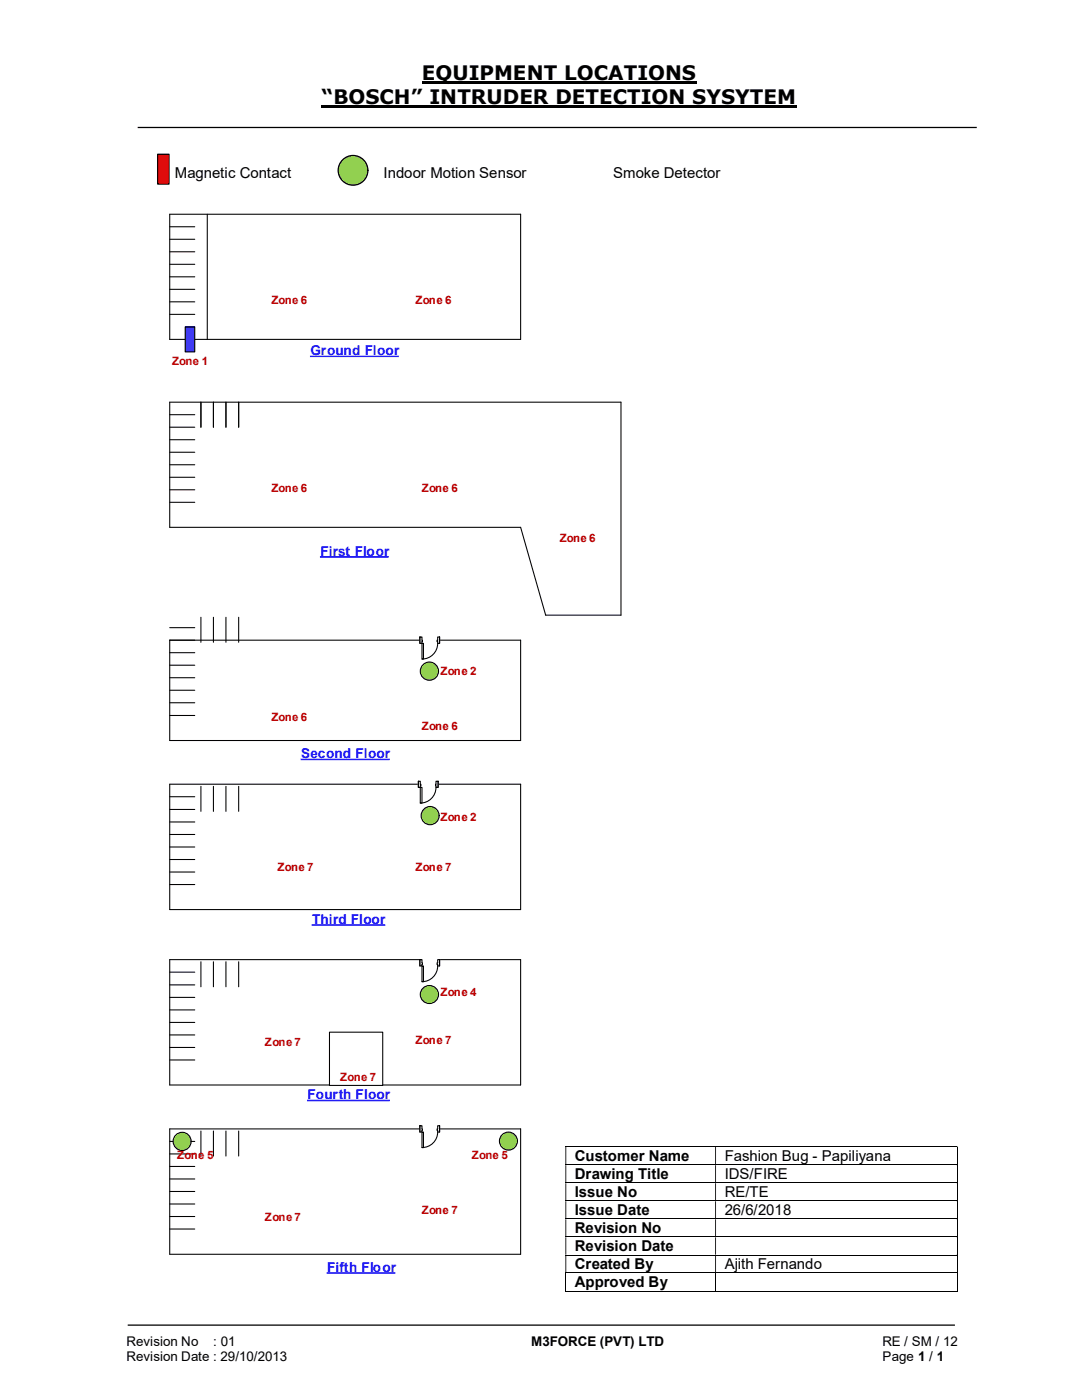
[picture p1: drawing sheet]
<svg xmlns="http://www.w3.org/2000/svg" width="216mm" height="279mm" viewBox="0 0 216 279" stroke-linecap="round" stroke-linejoin="round" font-family="sans-serif">
<path d="M84.2 16.4h54.8M64.2 21.3h94.8" fill="none" stroke="#000" stroke-width=".42"/>
<path d="M27.5 25.4h167.4M25.5 264.5h165" fill="none" stroke="#000" stroke-width=".25"/>
<path d="M31.5 30.8h2.2v5.9h-2.2z" fill-rule="evenodd" fill="#f00"/>
<path d="M31.5 30.8h2.2v5.9h-2.2z" fill="none" stroke="#000" stroke-width=".24"/>
<g fill="none" stroke="#000" stroke-width=".2">
<path d="M112.8 228.8h78.1M112.8 232.5h78.1M112.8 236.1h78.1M112.8 239.6h78.1M191 228.9v3.5M191 232.5v3.5M191 236.1v3.5M191 239.7v3.5M112.8 243.2h78.1M112.8 246.8h78.1M112.8 250.5h78.1M112.8 254h78.1"/>
<path d="M112.8 257.7h29.9M112.9 254.1v3.7M142.8 254.1v3.7M142.9 257.7h48M191 243.3v3.5M191 246.9v3.5M191 250.5v3.5M191 254.1v3.7"/>
</g>
<g fill="#000">
<path d="M190.9 228.7h.2v.2h-.2zM112.8 228.9h.2v3.5h-.2zM142.7 228.9h.2v3.5h-.2z" fill-rule="evenodd"/>
<path d="M190.9 232.4h.2v.1h-.2zM112.8 232.5h.2v3.5h-.2zM142.7 232.5h.2v3.5h-.2z" fill-rule="evenodd"/>
<path d="M190.9 236h.2v.1h-.2zM112.8 236.1h.2v3.5h-.2zM142.7 236.1h.2v3.5h-.2z" fill-rule="evenodd"/>
<path d="M190.9 239.6h.2v.1h-.2zM112.8 239.7h.2v3.5h-.2zM142.7 239.7h.2v3.5h-.2z" fill-rule="evenodd"/>
<path d="M190.9 243.2h.2v.1h-.2zM112.8 243.3h.2v3.5h-.2zM142.7 243.3h.2v3.5h-.2z" fill-rule="evenodd"/>
<path d="M190.9 246.8h.2v.1h-.2zM112.8 246.9h.2v3.5h-.2zM142.7 246.9h.2v3.5h-.2z" fill-rule="evenodd"/>
<path d="M190.9 250.4h.2v.1h-.2zM112.8 250.5h.2v3.5h-.2zM142.7 250.5h.2v3.5h-.2z" fill-rule="evenodd"/>
</g>
<path d="M190.9 254h.2v.1h-.2zM190.9 257.6h.2v.2h-.2z" fill="#000"/>
<circle cx="70.4" cy="34" r="2.96" fill="#92d050"/>
<circle cx="70.4" cy="34" r="2.96" fill="none" stroke="#000" stroke-width=".25"/>
<path d="M61.8 71.1h17.8" fill="none" stroke="#120df4" stroke-width=".3"/>
<path d="M33.9 42.8h70v24.9h-70zM33.9 45.3h5M33.9 47.8h5M33.9 50.2h5M33.9 52.7h5M33.9 55.2h5M33.9 57.7h5M41.4 42.8v24.9M33.9 60.2h5M33.9 62.7h5M123.9 80.3v42.5h-15" fill="none" stroke="#000" stroke-width=".21"/>
<path d="M37 65.2h1.9v5h-1.9z" fill="#0070c0"/>
<g fill="none" stroke="#000" stroke-width=".21">
<path d="M37 65.2h1.9v5h-1.9zM33.9 82.8h5M33.9 85.3h5M33.9 87.8h5M33.9 90.3h5M33.9 92.8h5M33.9 95.2h5M33.9 97.7h5M123.9 80.3h-90v24.9h70l5 17.6M33.9 100.2h5M33.9 127.8h70v20h-70zM33.9 125.3h5"/>
<path d="M33.9 130.3h5M33.9 132.8h5M33.9 135.3h5M33.9 137.8h5M33.9 156.5h70v25h-70zM33.9 140.3h5M33.9 142.8h5M33.9 159h5M33.9 161.5h5M33.9 164h5M33.9 166.5h5M33.9 169h5"/>
<path d="M33.9 171.5h5M33.9 174h5M33.9 176.5h5M33.9 191.5h70v25h-70zM33.9 194h5M33.9 196.6h5M33.9 199.1h5M33.9 201.5h5M33.9 204h5M33.9 206.5h5M33.9 209h5M33.9 211.5h5"/>
<path d="M33.9 225.3h70v25h-70zM33.9 227.8h5M33.9 230.3h5M33.9 232.8h5M33.9 235.3h5M33.9 237.8h5M33.9 240.3h5M33.9 242.8h5M33.9 245.3h5"/>
</g>
<path d="M65.7 206h10.7v10.6h-10.7z" fill="#fff"/>
<g fill="none" stroke="#000" stroke-width=".21">
<path d="M40.1 80.3v5M42.6 80.3v5M45.1 80.3v5M47.6 80.3v5M40.1 123.2v5M42.6 123.2v5M45.1 123.2v5M47.6 123.2v5M40.1 156.9v5M42.6 156.9v5M45.1 156.9v5M47.6 156.9v5"/>
<path d="M40.1 191.9v5M42.6 191.9v5M45.1 191.9v5M47.6 191.9v5M65.7 206h10.7v10.6h-10.7zM40.1 225.7v5M42.6 225.7v5M45.1 225.7v5M47.6 225.7v5"/>
</g>
<path d="M63.8 111.1h13.8M60 151.6h17.8M62.2 184.6h14.7M61.3 219.6h16.5M65.2 254h13.7" fill="none" stroke="#120df4" stroke-width=".3"/>
<circle cx="85.7" cy="198.5" r="1.81" fill="#92d050"/>
<circle cx="85.7" cy="198.5" r="1.81" fill="none" stroke="#000" stroke-width=".21"/>
<circle cx="85.8" cy="162.8" r="1.81" fill="#92d050"/>
<circle cx="85.8" cy="162.8" r="1.81" fill="none" stroke="#000" stroke-width=".21"/>
<circle cx="36.3" cy="227.8" r="1.81" fill="#92d050"/>
<circle cx="36.3" cy="227.8" r="1.81" fill="none" stroke="#000" stroke-width=".21"/>
<circle cx="101.5" cy="227.7" r="1.8" fill="#92d050"/>
<circle cx="101.5" cy="227.7" r="1.8" fill="none" stroke="#000" stroke-width=".21"/>
<path d="M83.8 191.5h3.9v1.3h-3.9z" fill="#fff"/>
<path d="M83.8 191.5h3.9v1.3h-3.9z" fill="none" stroke="#fff" stroke-width=".21"/>
<path d="M83.8 191.5v1.3h.4v-1.3zM87.3 191.5h.4v1.3h-.4z" fill-rule="evenodd" fill="#fff"/>
<path d="M84.2 192.2v-.7h-.4v1.3h.4v-.3M87.3 192.2v-.7h.4v1.3h-.4v-.3" fill="none" stroke="#000" stroke-width=".21"/>
<path d="M84.2 192.2l.1 .3zM87.2 192.2h.1v.3h-.1z" fill-rule="evenodd" fill="#fff"/>
<path d="M83.8 191.5v1.3M84.2 192.2v.3M87.3 192.8a3.1 3.1 0 0 1-3.1 3.1M87.3 192.2h-.1v.3h.1M87.7 191.5v1.3" fill="none" stroke="#000" stroke-width=".21"/>
<path d="M84.2 192.8h.3v3.1h-.3z" fill-rule="evenodd" fill="#fff"/>
<path d="M84.2 192.8h.3v3.1h-.3z" fill="none" stroke="#000" stroke-width=".21"/>
<path d="M83.8 224.6h3.9v1.4h-3.9z" fill="#fff"/>
<path d="M83.8 224.6h3.9v1.4h-3.9z" fill="none" stroke="#fff" stroke-width=".21"/>
<path d="M83.8 224.7v1.2h.4v-1.2zM87.3 224.7h.4v1.2h-.4z" fill-rule="evenodd" fill="#fff"/>
<path d="M84.2 225.3v-.6h-.4v1.2h.4v-.3M87.3 225.3v-.6h.4v1.2h-.4v-.3" fill="none" stroke="#000" stroke-width=".21"/>
<path d="M84.2 225.3l.1 .3zM87.2 225.3h.1v.3h-.1z" fill-rule="evenodd" fill="#fff"/>
<path d="M83.8 224.7v1.2M84.2 225.3v.3M87.3 225.9a3.1 3.1 0 0 1-3.1 3.1M87.3 225.3h-.1v.3h.1M87.7 224.7v1.2" fill="none" stroke="#000" stroke-width=".21"/>
<path d="M84.2 225.9h.3v3.1h-.3z" fill-rule="evenodd" fill="#fff"/>
<path d="M84.2 225.9h.3v3.1h-.3z" fill="none" stroke="#000" stroke-width=".21"/>
<path d="M83.5 155.9h3.9v1.3h-3.9z" fill="#fff"/>
<path d="M83.5 155.9h3.9v1.3h-3.9z" fill="none" stroke="#fff" stroke-width=".21"/>
<path d="M83.5 155.9v1.2h.4v-1.2zM87 155.9h.4v1.2h-.4z" fill-rule="evenodd" fill="#fff"/>
<path d="M83.9 156.5v-.6h-.4v1.2h.4v-.3M87 156.5v-.6h.4v1.2h-.4v-.3" fill="none" stroke="#000" stroke-width=".21"/>
<path d="M83.9 156.5v.3h.1v-.3zM86.9 156.5l.1 .3z" fill-rule="evenodd" fill="#fff"/>
<path d="M83.5 155.9v1.2M83.9 156.5h.1v.3h-.1M87 157.1a3.1 3.1 0 0 1-3.1 3.2M87 156.5v.3M87.4 155.9v1.2" fill="none" stroke="#000" stroke-width=".21"/>
<path d="M83.9 157.1h.3v3.2h-.3z" fill-rule="evenodd" fill="#fff"/>
<path d="M83.9 157.1h.3v3.2h-.3z" fill="none" stroke="#000" stroke-width=".21"/>
<path d="M83.8 127.1h3.9v1.3h-3.9z" fill="#fff"/>
<path d="M83.8 127.1h3.9v1.3h-3.9z" fill="none" stroke="#fff" stroke-width=".21"/>
<path d="M83.8 127.1v1.3h.4v-1.3zM87.3 127.1h.4v1.3h-.4z" fill-rule="evenodd" fill="#fff"/>
<path d="M84.2 127.8v-.7h-.4v1.3h.4v-.3M87.3 127.8v-.7h.4v1.3h-.4v-.3" fill="none" stroke="#000" stroke-width=".21"/>
<path d="M84.2 127.8l.1 .3zM87.2 127.8h.1v.3h-.1z" fill-rule="evenodd" fill="#fff"/>
<path d="M83.8 127.1v1.3M84.2 127.8v.3M87.3 128.4a3.1 3.1 0 0 1-3.1 3.1M87.3 127.8h-.1v.3h.1M87.7 127.1v1.3" fill="none" stroke="#000" stroke-width=".21"/>
<path d="M84.2 128.4h.3v3.1h-.3z" fill-rule="evenodd" fill="#fff"/>
<path d="M84.2 128.4h.3v3.1h-.3z" fill="none" stroke="#000" stroke-width=".21"/>
<circle cx="85.7" cy="133.9" r="1.82" fill="#92d050"/>
<circle cx="85.7" cy="133.9" r="1.82" fill="none" stroke="#000" stroke-width=".21"/>
<g font-size="4">
<text x="84.2" y="16">EQUIPMENT LOCATIONS</text>
<text x="64.2" y="20.8">“BOSCH” INTRUDER DETECTION SYSYTEM</text>
</g>
<g font-size="3">
<text x="34.9" y="35.5">Magnetic Contact</text>
<text x="76.5" y="35.5">Indoor Motion Sensor</text>
<text x="122.3" y="35.5">Smoke Detector</text>
<text x="114.7" y="231.6">Customer Name</text>
<text x="144.6" y="231.6">Fashion Bug - Papiliyana</text>
<text x="114.7" y="235.3">Drawing Title</text>
<text x="114.7" y="238.8">Issue No</text>
<text x="144.6" y="235.3">IDS/FIRE</text>
<text x="144.6" y="238.8">RE/TE</text>
<text x="114.7" y="242.5">Issue Date</text>
<text x="144.6" y="242.5">26/6/2018</text>
<text x="114.7" y="246.1">Revision No</text>
<text x="114.7" y="249.7">Revision Date</text>
<text x="114.7" y="253.3">Created By</text>
<text x="114.7" y="256.9">Approved By</text>
<text x="144.6" y="253.3">Ajith Fernando</text>
</g>
<g font-size="2.7" fill="#120df4">
<text x="61.9" y="70.9">Ground Floor</text>
<text x="63.9" y="110.9">First Floor</text>
<text x="60.1" y="151.3">Second Floor</text>
<text x="62.3" y="184.4">Third Floor</text>
<text x="61.4" y="219.4">Fourth Floor</text>
<text x="65.3" y="253.9">Fifth Floor</text>
</g>
<g font-size="2.7">
<text x="25.2" y="268.7">Revision No</text>
<text x="42.6" y="268.7">: 01</text>
<text x="106" y="268.7">M3FORCE (PVT) LTD</text>
<text x="176.1" y="268.7">RE / SM / 12</text>
<text x="25.2" y="271.7">Revision Date : 29/10/2013</text>
<text x="176.1" y="271.7">Page 1 / 1</text>
</g>
<g font-size="2.3" fill="#c00000">
<text x="54.1" y="60.7">Zone 6</text>
<text x="82.9" y="60.7">Zone 6</text>
<text x="34.3" y="72.9">Zone 1</text>
<text x="54.1" y="98.3">Zone 6</text>
<text x="84.2" y="98.3">Zone 6</text>
<text x="111.7" y="108.2">Zone 6</text>
<text x="87.9" y="134.8">Zone 2</text>
<text x="54.1" y="143.8">Zone 6</text>
<text x="84.2" y="145.8">Zone 6</text>
<text x="87.9" y="163.8">Zone 2</text>
<text x="55.4" y="173.8">Zone 7</text>
<text x="82.9" y="173.8">Zone 7</text>
<text x="87.9" y="198.8">Zone 4</text>
<text x="52.9" y="208.8">Zone 7</text>
<text x="82.9" y="208.3">Zone 7</text>
<text x="67.9" y="215.8">Zone 7</text>
<text x="35.3" y="231.3">Zone 5</text>
<text x="94.1" y="231.3">Zone 5</text>
<text x="52.9" y="243.6">Zone 7</text>
<text x="84.2" y="242.3">Zone 7</text>
</g>
</svg>
